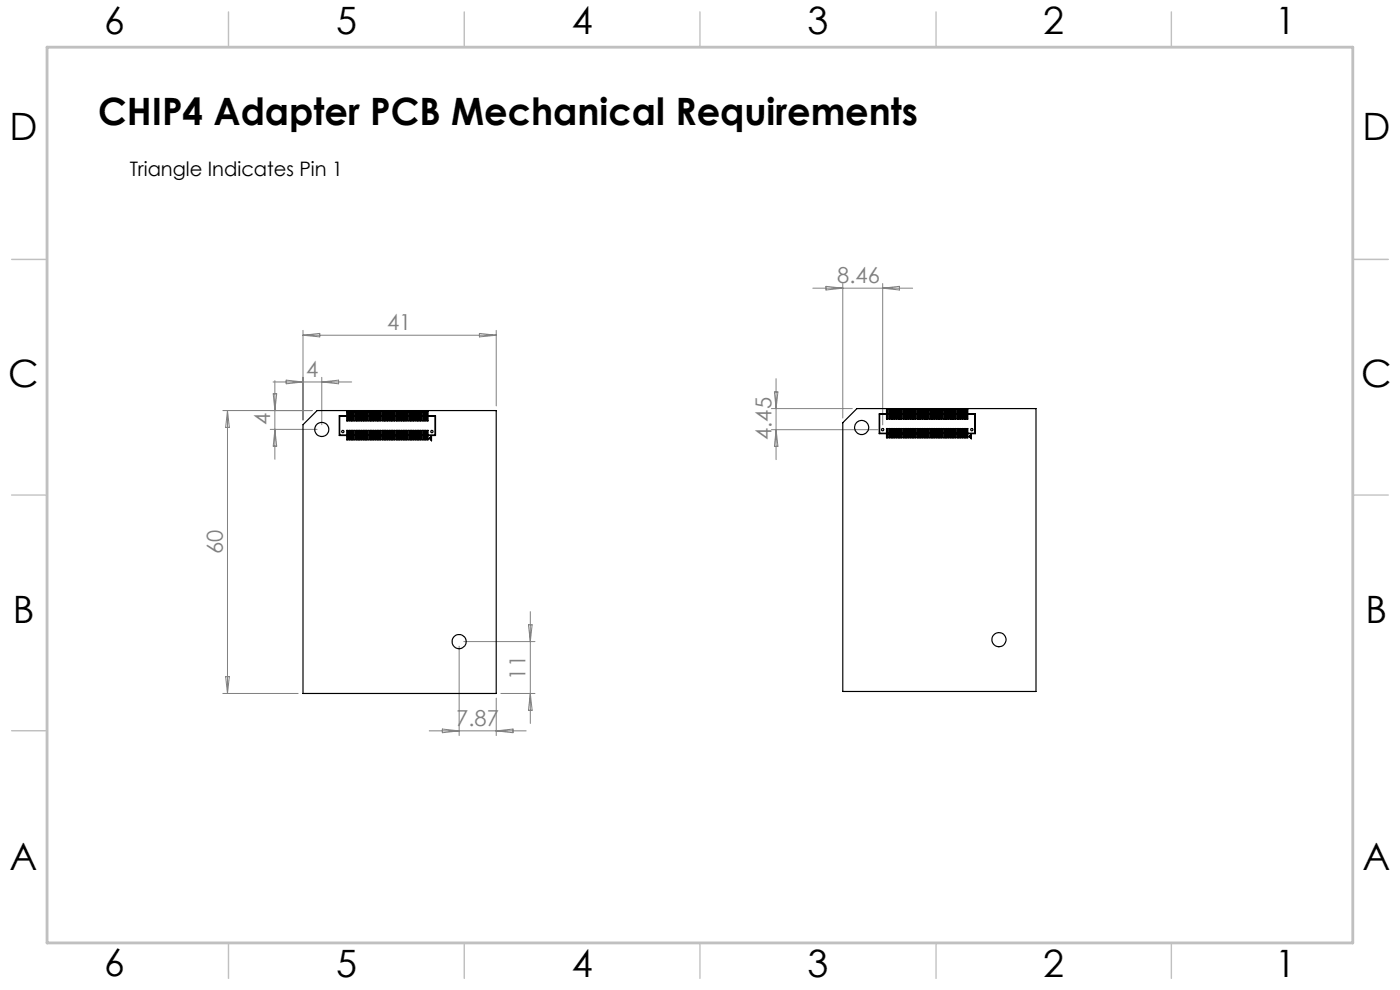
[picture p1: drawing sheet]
<svg xmlns="http://www.w3.org/2000/svg" width="297mm" height="210mm" viewBox="0 0 297 210" stroke-linecap="round" stroke-linejoin="round" font-family="sans-serif">
<path d="M287 55h7.5M287 144.8v55.2h-187.2" fill="none" stroke="#c0c0c0" stroke-width=".21"/>
<g fill="none" stroke="#c0c0c0" stroke-width=".3">
<path d="M48.5 2.5v7.5M98.5 2.5v7.5M148.5 2.5v7.5M198.6 2.5v7.5M248.5 2.5v7.5M2.5 55h7.5M287 55h7.5M2.5 105h7.5M287 105h7.5M2.5 155h7.5M48.5 200v7.5M98.5 200v7.5"/>
<path d="M148.5 200v7.5M198.6 200v7.5M248.5 200v7.5"/>
</g>
<path d="M10 10h277v190h-277z" fill="none" stroke="#c0c0c0" stroke-width=".6"/>
<g fill="none" stroke="#808080" stroke-width=".21">
<path d="M64.3 70.1v19M64.3 71.1h41M64.3 71.1l3.5-.4v.8zM101.7 70.7l3.6 .4-3.6 .4zM105.3 70.1v16M172.4 61.1h21.2M175.2 60.7l3.6 .4-3.6 .4zM178.8 60.1v28.6M187.3 60.1v30M187.3 61.1l3.5-.4v.8zM47.3 87.1h19M48.3 87.1v60"/>
<path d="M48.3 87.1l.3 3.6h-.7zM57.3 91.1h10M57.9 81h16.7M58 83.5h.7l-.4 3.6zM58.3 80.7v16.7M58.3 91.1l.4 3.5h-.7zM60.7 80.6l3.6 .4-3.6 .4zM68.3 80v10.1M68.3 81l3.5-.4v.8zM163.7 91.1h22.6M163.7 86.7h17.1M164.3 83.1h.7l-.4 3.6z"/>
<path d="M164.6 80.3v17.2M164.6 91.1l.4 3.6h-.7zM97.4 137.1v18.9M98.4 136.1h15.1M112.1 132.5h.8l-.4 3.6zM112.5 129.7v23.7M47.3 147.1h16M47.9 143.5h.7l-.3 3.6zM91.1 155h20.5M93.8 154.6l3.6 .4-3.6 .4zM105.3 148.1v7.9M105.3 155l3.5-.4v.8z"/>
<path d="M106.3 147.1h7.2M112.5 147.1l.4 3.6h-.8z"/>
</g>
<g fill="none" stroke="#000" stroke-width=".25">
<path d="M64.3 90.1l3-3h38v60h-41zM73.6 87.3h.2v2h-.2zM73.6 91.3h.2v2h-.2zM73.6 88.3h-1.5v4h1.5M73.6 88.2h-1.6v4.2h1.6M73.8 88.3h.2M73.8 88.2h.2M73.8 92.3h.2M73.8 92.4h.2M74 87.3h.3v2h-.3zM74 91.3h.3v2h-.3zM74.3 88.3h.2"/>
<path d="M74.3 88.2h.2M74.3 92.3h.2M74.3 92.4h.2M74.5 87.3h.3v2h-.3zM74.5 91.3h.3v2h-.3zM74.8 88.3h.2M74.8 88.2h.2M74.8 92.3h.2M74.8 92.4h.2M75 87.3h.3v2h-.3zM75 91.3h.3v2h-.3zM75.3 88.3h.3"/>
<path d="M75.3 88.2h.3M75.3 92.3h.3M75.3 92.4h.3M75.6 87.3h.2v2h-.2zM75.6 91.3h.2v2h-.2zM75.8 88.3h.3M75.8 88.2h.3M75.8 92.3h.3M75.8 92.4h.3M76.1 87.3h.2v2h-.2zM76.1 91.3h.2v2h-.2zM76.3 88.3h.3"/>
<path d="M76.3 88.2h.3M76.3 92.3h.3M76.3 92.4h.3M76.6 87.3h.2v2h-.2zM76.6 91.3h.2v2h-.2zM76.8 88.3h.2M76.8 88.2h.2M76.8 92.3h.2M76.8 92.4h.2M77 87.3h.3v2h-.3zM77 91.3h.3v2h-.3zM77.3 88.3h.2"/>
<path d="M77.3 88.2h.2M77.3 92.3h.2M77.3 92.4h.2M77.5 87.3h.3v2h-.3zM77.5 91.3h.3v2h-.3zM77.8 88.3h.2M77.8 88.2h.2M77.8 92.3h.2M77.8 92.4h.2M78 87.3h.3v2h-.3zM78 91.3h.3v2h-.3zM78.3 88.3h.3"/>
<path d="M78.3 88.2h.3M78.3 92.3h.3M78.3 92.4h.3M78.6 87.3h.2v2h-.2zM78.6 91.3h.2v2h-.2zM78.8 88.3h.3M78.8 88.2h.3M78.8 92.3h.3M78.8 92.4h.3M79.1 87.3h.2v2h-.2zM79.1 91.3h.2v2h-.2zM79.3 88.3h.3"/>
<path d="M79.3 88.2h.3M79.3 92.3h.3M79.3 92.4h.3M79.6 87.3h.2v2h-.2zM79.6 91.3h.2v2h-.2zM79.8 88.3h.2M79.8 88.2h.2M79.8 92.3h.2M79.8 92.4h.2M80 87.3h.3v2h-.3zM80 91.3h.3v2h-.3zM80.3 88.3h.2"/>
<path d="M80.3 88.2h.2M80.3 92.3h.2M80.3 92.4h.2M80.5 87.3h.3v2h-.3zM80.5 91.3h.3v2h-.3zM80.8 88.3h.3M80.8 88.2h.3M80.8 92.3h.3M80.8 92.4h.3M81.1 87.3h.2v2h-.2zM81.1 91.3h.2v2h-.2zM81.3 88.3h.3"/>
<path d="M81.3 88.2h.3M81.3 92.3h.3M81.3 92.4h.3M81.6 87.3h.2v2h-.2zM81.6 91.3h.2v2h-.2zM81.8 88.3h.3M81.8 88.2h.3M81.8 92.3h.3M81.8 92.4h.3M82.1 87.3h.2v2h-.2zM82.1 91.3h.2v2h-.2zM82.3 88.3h.3"/>
<path d="M82.3 88.2h.3M82.3 92.3h.3M82.3 92.4h.3M82.6 87.3h.2v2h-.2zM82.6 91.3h.2v2h-.2zM82.8 88.3h.2M82.8 88.2h.2M82.8 92.3h.2M82.8 92.4h.2M83 87.3h.3v2h-.3zM83 91.3h.3v2h-.3zM83.3 88.3h.2"/>
<path d="M83.3 88.2h.2M83.3 92.3h.2M83.3 92.4h.2M83.5 87.3h.3v2h-.3zM83.5 91.3h.3v2h-.3zM83.8 88.3h.3M83.8 88.2h.3M83.8 92.3h.3M83.8 92.4h.3M84.1 87.3h.2v2h-.2zM84.1 91.3h.2v2h-.2zM84.3 88.3h.3"/>
<path d="M84.3 88.2h.3M84.3 92.3h.3M84.3 92.4h.3M84.6 87.3h.2v2h-.2zM84.6 91.3h.2v2h-.2zM84.8 88.3h.3M84.8 88.2h.3M84.8 92.3h.3M84.8 92.4h.3M85.1 87.3h.2v2h-.2zM85.1 91.3h.2v2h-.2zM85.3 88.3h.2"/>
<path d="M85.3 88.2h.2M85.3 92.3h.2M85.3 92.4h.2M85.5 87.3h.3v2h-.3zM85.5 91.3h.3v2h-.3zM85.8 88.3h.2M85.8 88.2h.2M85.8 92.3h.2M85.8 92.4h.2M86 87.3h.3v2h-.3zM86 91.3h.3v2h-.3zM86.3 88.3h.2"/>
<path d="M86.3 88.2h.2M86.3 92.3h.2M86.3 92.4h.2M86.5 87.3h.3v2h-.3zM86.5 91.3h.3v2h-.3zM86.8 88.3h.3M86.8 88.2h.3M86.8 92.3h.3M86.8 92.4h.3M87.1 87.3h.2v2h-.2zM87.1 91.3h.2v2h-.2zM87.3 88.3h.3"/>
<path d="M87.3 88.2h.3M87.3 92.3h.3M87.3 92.4h.3M87.6 87.3h.2v2h-.2zM87.6 91.3h.2v2h-.2zM87.8 88.3h.3M87.8 88.2h.3M87.8 92.3h.3M87.8 92.4h.3M88.1 87.3h.2v2h-.2zM88.1 91.3h.2v2h-.2zM88.3 88.3h.2"/>
<path d="M88.3 88.2h.2M88.3 92.3h.2M88.3 92.4h.2M88.5 87.3h.3v2h-.3zM88.5 91.3h.3v2h-.3zM88.8 88.3h.2M88.8 88.2h.2M88.8 92.3h.2M88.8 92.4h.2M89 87.3h.3v2h-.3zM89 91.3h.3v2h-.3zM89.3 88.3h.2"/>
<path d="M89.3 88.2h.2M89.3 92.3h.2M89.3 92.4h.2M89.5 87.3h.3v2h-.3zM89.5 91.3h.3v2h-.3zM89.8 88.3h.3M89.8 88.2h.3M89.8 92.3h.3M89.8 92.4h.3M90.1 87.3h.2v2h-.2zM90.1 91.3h.2v2h-.2zM90.3 88.3h.3"/>
<path d="M90.3 88.2h.3M90.3 92.3h.3M90.3 92.4h.3M90.6 87.3h.2v2h-.2zM90.6 91.3h.2v2h-.2zM90.8 88.3h1.5v4h-1.5M90.8 88.2h1.6v4.2h-1.6M91.1 93l.4-.5v1zM91.2 93l.2-.3v.6zM181.8 86.7h38v60h-41v-57zM188.1 86.9h.2v2h-.2zM188.1 90.9h.2v2h-.2z"/>
<path d="M188.1 87.9h-1.5v4h1.5M188.1 87.8h-1.6v4.2h1.6M188.3 87.9h.3M188.3 87.8h.3M188.3 91.9h.3M188.3 92h.3M188.6 86.9h.2v2h-.2zM188.6 90.9h.2v2h-.2zM188.8 87.9h.3M188.8 87.8h.3M188.8 91.9h.3M188.8 92h.3"/>
<path d="M189.1 86.9h.2v2h-.2zM189.1 90.9h.2v2h-.2zM189.3 87.9h.3M189.3 87.8h.3M189.3 91.9h.3M189.3 92h.3M189.6 86.9h.2v2h-.2zM189.6 90.9h.2v2h-.2zM189.8 87.9h.3M189.8 87.8h.3M189.8 91.9h.3M189.8 92h.3"/>
<path d="M190.1 86.9h.2v2h-.2zM190.1 90.9h.2v2h-.2zM190.3 87.9h.3M190.3 87.8h.3M190.3 91.9h.3M190.3 92h.3M190.6 86.9h.2v2h-.2zM190.6 90.9h.2v2h-.2zM190.8 87.9h.3M190.8 87.8h.3M190.8 91.9h.3M190.8 92h.3"/>
<path d="M191.1 86.9h.2v2h-.2zM191.1 90.9h.2v2h-.2zM191.3 87.9h.3M191.3 87.8h.3M191.3 91.9h.3M191.3 92h.3M191.6 86.9h.2v2h-.2zM191.6 90.9h.2v2h-.2zM191.8 87.9h.3M191.8 87.8h.3M191.8 91.9h.3M191.8 92h.3"/>
<path d="M192.1 86.9h.2v2h-.2zM192.1 90.9h.2v2h-.2zM192.3 87.9h.3M192.3 87.8h.3M192.3 91.9h.3M192.3 92h.3M192.6 86.9h.2v2h-.2zM192.6 90.9h.2v2h-.2zM192.8 87.9h.3M192.8 87.8h.3M192.8 91.9h.3M192.8 92h.3"/>
<path d="M193.1 86.9h.2v2h-.2zM193.1 90.9h.2v2h-.2zM193.3 87.9h.3M193.3 87.8h.3M193.3 91.9h.3M193.3 92h.3M193.6 86.9h.2v2h-.2zM193.6 90.9h.2v2h-.2zM193.8 87.9h.3M193.8 87.8h.3M193.8 91.9h.3M193.8 92h.3"/>
<path d="M194.1 86.9h.2v2h-.2zM194.1 90.9h.2v2h-.2zM194.3 87.9h.3M194.3 87.8h.3M194.3 91.9h.3M194.3 92h.3M194.6 86.9h.2v2h-.2zM194.6 90.9h.2v2h-.2zM194.8 87.9h.3M194.8 87.8h.3M194.8 91.9h.3M194.8 92h.3"/>
<path d="M195.1 86.9h.2v2h-.2zM195.1 90.9h.2v2h-.2zM195.3 87.9h.3M195.3 87.8h.3M195.3 91.9h.3M195.3 92h.3M195.6 86.9h.2v2h-.2zM195.6 90.9h.2v2h-.2zM195.8 87.9h.3M195.8 87.8h.3M195.8 91.9h.3M195.8 92h.3"/>
<path d="M196.1 86.9h.2v2h-.2zM196.1 90.9h.2v2h-.2zM196.3 87.9h.3M196.3 87.8h.3M196.3 91.9h.3M196.3 92h.3M196.6 86.9h.2v2h-.2zM196.6 90.9h.2v2h-.2zM196.8 87.9h.3M196.8 87.8h.3M196.8 91.9h.3M196.8 92h.3"/>
<path d="M197.1 86.9h.2v2h-.2zM197.1 90.9h.2v2h-.2zM197.3 87.9h.3M197.3 87.8h.3M197.3 91.9h.3M197.3 92h.3M197.6 86.9h.2v2h-.2zM197.6 90.9h.2v2h-.2zM197.8 87.9h.3M197.8 87.8h.3M197.8 91.9h.3M197.8 92h.3"/>
<path d="M198.1 86.9h.2v2h-.2zM198.1 90.9h.2v2h-.2zM198.3 87.9h.3M198.3 87.8h.3M198.3 91.9h.3M198.3 92h.3M198.6 86.9h.2v2h-.2zM198.6 90.9h.2v2h-.2zM198.8 87.9h.3M198.8 87.8h.3M198.8 91.9h.3M198.8 92h.3"/>
<path d="M199.1 86.9h.2v2h-.2zM199.1 90.9h.2v2h-.2zM199.3 87.9h.3M199.3 87.8h.3M199.3 91.9h.3M199.3 92h.3M199.6 86.9h.2v2h-.2zM199.6 90.9h.2v2h-.2zM199.8 87.9h.3M199.8 87.8h.3M199.8 91.9h.3M199.8 92h.3"/>
<path d="M200.1 86.9h.2v2h-.2zM200.1 90.9h.2v2h-.2zM200.3 87.9h.3M200.3 87.8h.3M200.3 91.9h.3M200.3 92h.3M200.6 86.9h.2v2h-.2zM200.6 90.9h.2v2h-.2zM200.8 87.9h.3M200.8 87.8h.3M200.8 91.9h.3M200.8 92h.3"/>
<path d="M201.1 86.9h.2v2h-.2zM201.1 90.9h.2v2h-.2zM201.3 87.9h.3M201.3 87.8h.3M201.3 91.9h.3M201.3 92h.3M201.6 86.9h.2v2h-.2zM201.6 90.9h.2v2h-.2zM201.8 87.9h.3M201.8 87.8h.3M201.8 91.9h.3M201.8 92h.3"/>
<path d="M202.1 86.9h.2v2h-.2zM202.1 90.9h.2v2h-.2zM202.3 87.9h.3M202.3 87.8h.3M202.3 91.9h.3M202.3 92h.3M202.6 86.9h.2v2h-.2zM202.6 90.9h.2v2h-.2zM202.8 87.9h.3M202.8 87.8h.3M202.8 91.9h.3M202.8 92h.3"/>
<path d="M203.1 86.9h.2v2h-.2zM203.1 90.9h.2v2h-.2zM203.3 87.9h.3M203.3 87.8h.3M203.3 91.9h.3M203.3 92h.3M203.6 86.9h.2v2h-.2zM203.6 90.9h.2v2h-.2zM203.8 87.9h.3M203.8 87.8h.3M203.8 91.9h.3M203.8 92h.3"/>
<path d="M204.1 86.9h.2v2h-.2zM204.1 90.9h.2v2h-.2zM204.3 87.9h.3M204.3 87.8h.3M204.3 91.9h.3M204.3 92h.3M204.6 86.9h.2v2h-.2zM204.6 90.9h.2v2h-.2zM204.8 87.9h.3M204.8 87.8h.3M204.8 91.9h.3M204.8 92h.3"/>
<path d="M205.1 86.9h.2v2h-.2zM205.1 90.9h.2v2h-.2zM205.3 87.9h1.5v4h-1.5M205.3 87.8h1.6v4.2h-1.6M205.6 92.6l.5-.5v1zM206 92.3v.5l-.3-.2z"/>
<circle cx="68.3" cy="91.1" r="1.5"/>
<circle cx="72.7" cy="91.5" r=".25"/>
<circle cx="91.6" cy="91.5" r=".25"/>
<circle cx="182.8" cy="90.7" r="1.5"/>
<circle cx="187.2" cy="91.1" r=".24"/>
<circle cx="206.1" cy="91.1" r=".24"/>
<circle cx="97.4" cy="136.1" r="1.51"/>
<circle cx="211.9" cy="135.7" r="1.5"/>
</g>
<g font-size="8">
<text x="22.1" y="7.1">6</text>
<text x="71.3" y="7.2">5</text>
<text x="121.3" y="7.2">4</text>
<text x="171.3" y="7.2">3</text>
<text x="221.3" y="7.2">2</text>
<text x="270.5" y="7.2">1</text>
<text x="2" y="29.6">D</text>
<text x="20.8" y="26.6">CHIP4 Adapter PCB Mechanical Requirements</text>
<text x="289" y="29.7">D</text>
<text x="1.8" y="82.1">C</text>
<text x="288.8" y="82.2">C</text>
<text x="2.7" y="132.1">B</text>
<text x="289.7" y="132.2">B</text>
<text x="2" y="184.6">A</text>
<text x="289" y="184.7">A</text>
<text x="22.1" y="207.1">6</text>
<text x="71.3" y="207.2">5</text>
<text x="121.3" y="207.2">4</text>
<text x="171.3" y="207.2">3</text>
<text x="221.3" y="207.2">2</text>
<text x="270.5" y="207.2">1</text>
</g>
<g font-size="4.7" fill="#808080">
<text x="177.6" y="60.1">8.46</text>
<text x="82.1" y="70.1">41</text>
<text x="64.9" y="80">4</text>
<text x="57.3" y="90.2" transform="rotate(-90 57.3 90.2)">4</text>
<text x="163.7" y="93.3" transform="rotate(-90 163.7 93.3)">4.45</text>
<text x="47.3" y="117.6" transform="rotate(-90 47.3 117.6)">60</text>
<text x="111.5" y="144.2" transform="rotate(-90 111.5 144.2)">11</text>
<text x="96.8" y="154">7.87</text>
</g>
<text font-size="4.2" x="27.5" y="37.3">Triangle Indicates Pin 1</text>
</svg>
